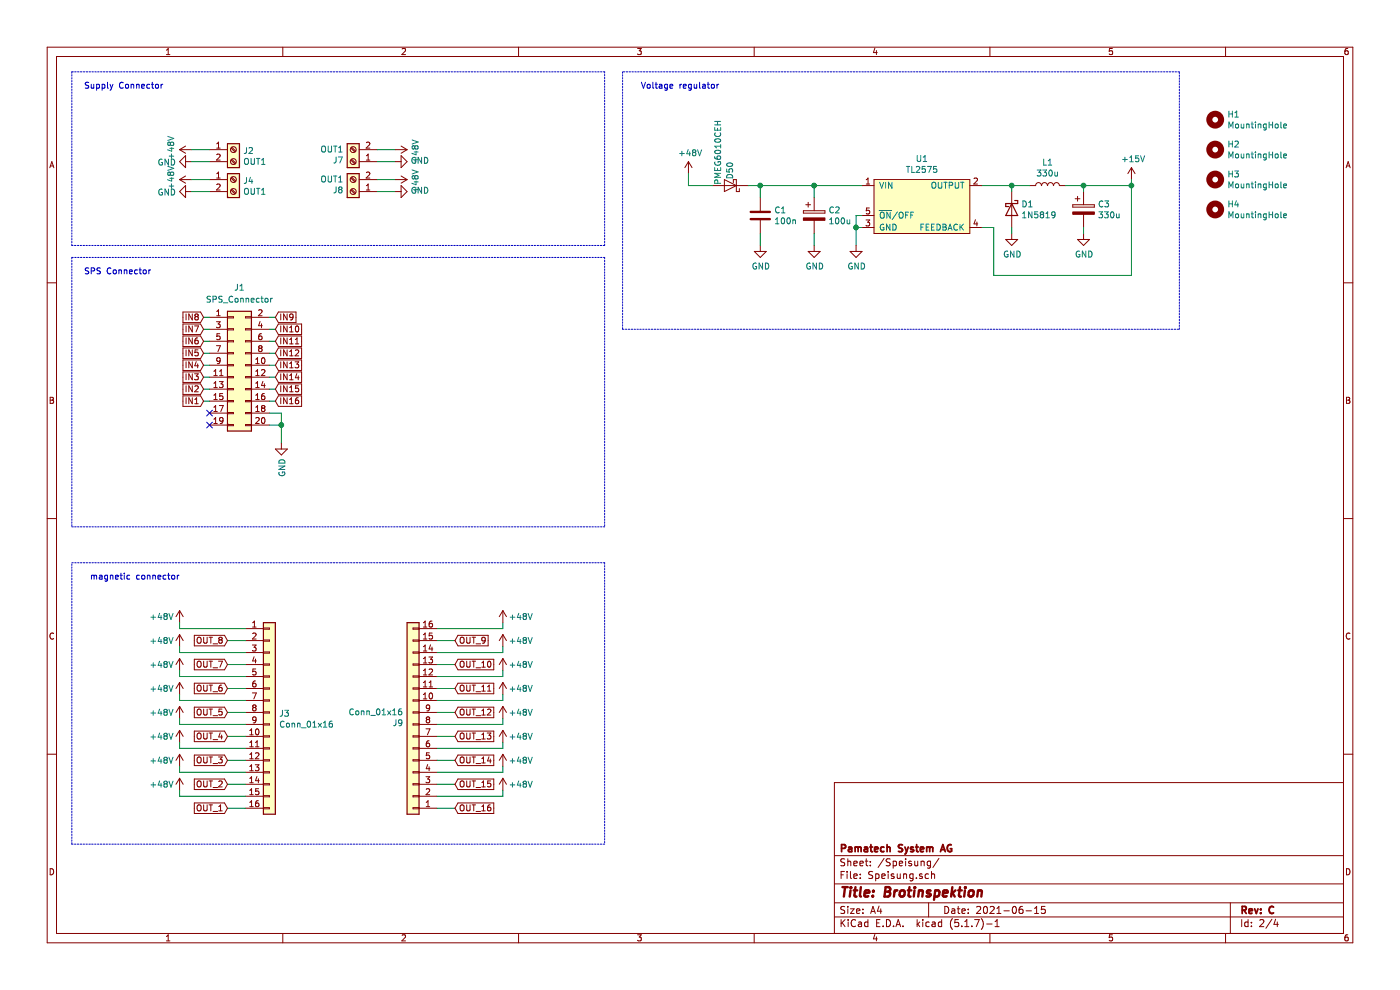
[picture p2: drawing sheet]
EESchema Schematic File Version 4
EELAYER 30 0
EELAYER END
$Descr A4 11693 8268
encoding utf-8
Sheet 2 4
Title "Brotinspektion"
Date "2021-06-15"
Rev "C"
Comp "Pamatech System AG"
Comment1 ""
Comment2 ""
Comment3 ""
Comment4 ""
$EndDescr
$Comp
L MK_Supply:TL2575 U1
U 1 1
P 7700 1700
F 0 "U1" H 7700 2075 50  0000 C CNN
F 1 "TL2575" H 7700 1984 50  0000 C CNN
F 2 "Package_TO_SOT_SMD:TO-263-5_TabPin3" H 7550 1700 50  0001 C CNN
F 3 "" H 7550 1700 50  0001 C CNN
	1    7700 1700
	1    0    0    -1  
$EndComp
$Comp
L power:+48V #PWR0101
U 1 1
P 5750 1450
F 0 "#PWR0101" H 5750 1300 50  0001 C CNN
F 1 "+48V" H 5765 1623 50  0000 C CNN
F 2 "" H 5750 1450 50  0001 C CNN
F 3 "" H 5750 1450 50  0001 C CNN
	1    5750 1450
	1    0    0    -1  
$EndComp
Wire Wire Line
	5750 1450 5750 1550
Wire Wire Line
	6350 1550 6800 1550
$Comp
L Device:C C1
U 1 1
P 6350 1800
F 0 "C1" H 6465 1846 50  0000 L CNN
F 1 "100n" H 6465 1755 50  0000 L CNN
F 2 "Capacitor_SMD:C_1206_3216Metric" H 6388 1650 50  0001 C CNN
F 3 "~" H 6350 1800 50  0001 C CNN
	1    6350 1800
	1    0    0    -1  
$EndComp
Wire Wire Line
	6350 1650 6350 1550
Connection ~ 6350 1550
$Comp
L power:GND #PWR0102
U 1 1
P 6350 2050
F 0 "#PWR0102" H 6350 1800 50  0001 C CNN
F 1 "GND" H 6355 1877 50  0000 C CNN
F 2 "" H 6350 2050 50  0001 C CNN
F 3 "" H 6350 2050 50  0001 C CNN
	1    6350 2050
	1    0    0    -1  
$EndComp
Wire Wire Line
	6350 2050 6350 1950
$Comp
L power:GND #PWR0103
U 1 1
P 7150 2050
F 0 "#PWR0103" H 7150 1800 50  0001 C CNN
F 1 "GND" H 7155 1877 50  0000 C CNN
F 2 "" H 7150 2050 50  0001 C CNN
F 3 "" H 7150 2050 50  0001 C CNN
	1    7150 2050
	1    0    0    -1  
$EndComp
Wire Wire Line
	7200 1900 7150 1900
Wire Wire Line
	7150 1900 7150 2050
Wire Wire Line
	7200 1800 7150 1800
Wire Wire Line
	7150 1800 7150 1900
Connection ~ 7150 1900
$Comp
L Device:CP C2
U 1 1
P 6800 1800
F 0 "C2" H 6918 1846 50  0000 L CNN
F 1 "100u" H 6918 1755 50  0000 L CNN
F 2 "Capacitor_SMD:CP_Elec_10x10" H 6838 1650 50  0001 C CNN
F 3 "~" H 6800 1800 50  0001 C CNN
	1    6800 1800
	1    0    0    -1  
$EndComp
Wire Wire Line
	6800 1650 6800 1550
Connection ~ 6800 1550
Wire Wire Line
	6800 1550 7200 1550
$Comp
L power:GND #PWR0104
U 1 1
P 6800 2050
F 0 "#PWR0104" H 6800 1800 50  0001 C CNN
F 1 "GND" H 6805 1877 50  0000 C CNN
F 2 "" H 6800 2050 50  0001 C CNN
F 3 "" H 6800 2050 50  0001 C CNN
	1    6800 2050
	1    0    0    -1  
$EndComp
Wire Wire Line
	6800 2050 6800 1950
$Comp
L Device:CP C3
U 1 1
P 9050 1750
F 0 "C3" H 9168 1796 50  0000 L CNN
F 1 "330u" H 9168 1705 50  0000 L CNN
F 2 "Capacitor_SMD:CP_Elec_8x10" H 9088 1600 50  0001 C CNN
F 3 "~" H 9050 1750 50  0001 C CNN
	1    9050 1750
	1    0    0    -1  
$EndComp
$Comp
L power:GND #PWR0105
U 1 1
P 9050 1950
F 0 "#PWR0105" H 9050 1700 50  0001 C CNN
F 1 "GND" H 9055 1777 50  0000 C CNN
F 2 "" H 9050 1950 50  0001 C CNN
F 3 "" H 9050 1950 50  0001 C CNN
	1    9050 1950
	1    0    0    -1  
$EndComp
Wire Wire Line
	9050 1950 9050 1900
$Comp
L Diode:1N5819 D1
U 1 1
P 8450 1750
F 0 "D1" V 8404 1829 50  0000 L CNN
F 1 "1N5819" V 8495 1829 50  0000 L CNN
F 2 "Diode_SMD:D_SOD-123" H 8450 1575 50  0001 C CNN
F 3 "http://www.vishay.com/docs/88525/1n5817.pdf" H 8450 1750 50  0001 C CNN
	1    8450 1750
	0    1    1    0   
$EndComp
$Comp
L Device:L L1
U 1 1
P 8750 1550
F 0 "L1" V 8940 1550 50  0000 C CNN
F 1 "330u" V 8849 1550 50  0000 C CNN
F 2 "MK_Footprints:L_Bourns_5050" H 8750 1550 50  0001 C CNN
F 3 "~" H 8750 1550 50  0001 C CNN
	1    8750 1550
	0    -1   -1   0   
$EndComp
$Comp
L power:GND #PWR0106
U 1 1
P 8450 1950
F 0 "#PWR0106" H 8450 1700 50  0001 C CNN
F 1 "GND" H 8455 1777 50  0000 C CNN
F 2 "" H 8450 1950 50  0001 C CNN
F 3 "" H 8450 1950 50  0001 C CNN
	1    8450 1950
	1    0    0    -1  
$EndComp
Wire Wire Line
	8450 1950 8450 1900
Wire Wire Line
	8600 1550 8450 1550
Wire Wire Line
	8450 1600 8450 1550
Connection ~ 8450 1550
Wire Wire Line
	8450 1550 8200 1550
Wire Wire Line
	8900 1550 9050 1550
Wire Wire Line
	9050 1550 9050 1600
Wire Wire Line
	9050 1550 9450 1550
Wire Wire Line
	9450 1550 9450 2300
Wire Wire Line
	9450 2300 8300 2300
Wire Wire Line
	8300 2300 8300 1900
Wire Wire Line
	8300 1900 8200 1900
Connection ~ 9050 1550
Wire Wire Line
	9450 1500 9450 1550
Connection ~ 9450 1550
$Comp
L Connector:Screw_Terminal_01x02 J?
U 1 1
P 1950 1250
AR Path="/602A90B4/604A822C" Ref="J?"  Part="1" 
AR Path="/602A7DDC/604A822C" Ref="J2"  Part="1" 
F 0 "J2" H 2030 1242 50  0000 L CNN
F 1 "OUT1" H 2030 1151 50  0000 L CNN
F 2 "MK_Footprints:SPTAF_2" H 1950 1250 50  0001 C CNN
F 3 "~" H 1950 1250 50  0001 C CNN
	1    1950 1250
	1    0    0    -1  
$EndComp
$Comp
L Connector:Screw_Terminal_01x02 J?
U 1 1
P 1950 1500
AR Path="/602A90B4/604A846A" Ref="J?"  Part="1" 
AR Path="/602A7DDC/604A846A" Ref="J4"  Part="1" 
F 0 "J4" H 2030 1492 50  0000 L CNN
F 1 "OUT1" H 2030 1401 50  0000 L CNN
F 2 "MK_Footprints:SPTAF_2" H 1950 1500 50  0001 C CNN
F 3 "~" H 1950 1500 50  0001 C CNN
	1    1950 1500
	1    0    0    -1  
$EndComp
$Comp
L Connector:Screw_Terminal_01x02 J?
U 1 1
P 2950 1600
AR Path="/602A90B4/604A88BF" Ref="J?"  Part="1" 
AR Path="/602A7DDC/604A88BF" Ref="J8"  Part="1" 
F 0 "J8" H 3030 1592 50  0000 L CNN
F 1 "OUT1" H 3030 1501 50  0000 L CNN
F 2 "MK_Footprints:SPTAF_2" H 2950 1600 50  0001 C CNN
F 3 "~" H 2950 1600 50  0001 C CNN
	1    2950 1600
	-1   0    0    1   
$EndComp
$Comp
L Connector:Screw_Terminal_01x02 J?
U 1 1
P 2950 1350
AR Path="/602A90B4/604A8BE9" Ref="J?"  Part="1" 
AR Path="/602A7DDC/604A8BE9" Ref="J7"  Part="1" 
F 0 "J7" H 3030 1342 50  0000 L CNN
F 1 "OUT1" H 3030 1251 50  0000 L CNN
F 2 "MK_Footprints:SPTAF_2" H 2950 1350 50  0001 C CNN
F 3 "~" H 2950 1350 50  0001 C CNN
	1    2950 1350
	-1   0    0    1   
$EndComp
$Comp
L power:GND #PWR0114
U 1 1
P 1600 1350
F 0 "#PWR0114" H 1600 1100 50  0001 C CNN
F 1 "GND" V 1605 1222 50  0000 R CNN
F 2 "" H 1600 1350 50  0001 C CNN
F 3 "" H 1600 1350 50  0001 C CNN
	1    1600 1350
	0    1    1    0   
$EndComp
Wire Wire Line
	1600 1350 1750 1350
$Comp
L power:GND #PWR0115
U 1 1
P 1600 1600
F 0 "#PWR0115" H 1600 1350 50  0001 C CNN
F 1 "GND" V 1605 1472 50  0000 R CNN
F 2 "" H 1600 1600 50  0001 C CNN
F 3 "" H 1600 1600 50  0001 C CNN
	1    1600 1600
	0    1    1    0   
$EndComp
Wire Wire Line
	1600 1600 1750 1600
$Comp
L power:GND #PWR0116
U 1 1
P 3300 1600
F 0 "#PWR0116" H 3300 1350 50  0001 C CNN
F 1 "GND" V 3305 1472 50  0000 R CNN
F 2 "" H 3300 1600 50  0001 C CNN
F 3 "" H 3300 1600 50  0001 C CNN
	1    3300 1600
	0    -1   -1   0   
$EndComp
Wire Wire Line
	3300 1600 3150 1600
$Comp
L power:GND #PWR0117
U 1 1
P 3300 1350
F 0 "#PWR0117" H 3300 1100 50  0001 C CNN
F 1 "GND" V 3305 1222 50  0000 R CNN
F 2 "" H 3300 1350 50  0001 C CNN
F 3 "" H 3300 1350 50  0001 C CNN
	1    3300 1350
	0    -1   -1   0   
$EndComp
Wire Wire Line
	3300 1350 3150 1350
$Comp
L power:+48V #PWR0122
U 1 1
P 1600 1500
F 0 "#PWR0122" H 1600 1350 50  0001 C CNN
F 1 "+48V" H 1615 1673 50  0000 C CNN
F 2 "" H 1600 1500 50  0001 C CNN
F 3 "" H 1600 1500 50  0001 C CNN
	1    1600 1500
	0    -1   -1   0   
$EndComp
Wire Wire Line
	1600 1500 1750 1500
$Comp
L power:+48V #PWR0123
U 1 1
P 1600 1250
F 0 "#PWR0123" H 1600 1100 50  0001 C CNN
F 1 "+48V" H 1615 1423 50  0000 C CNN
F 2 "" H 1600 1250 50  0001 C CNN
F 3 "" H 1600 1250 50  0001 C CNN
	1    1600 1250
	0    -1   -1   0   
$EndComp
Wire Wire Line
	1600 1250 1750 1250
$Comp
L power:+48V #PWR0124
U 1 1
P 3300 1250
F 0 "#PWR0124" H 3300 1100 50  0001 C CNN
F 1 "+48V" H 3315 1423 50  0000 C CNN
F 2 "" H 3300 1250 50  0001 C CNN
F 3 "" H 3300 1250 50  0001 C CNN
	1    3300 1250
	0    1    1    0   
$EndComp
Wire Wire Line
	3300 1250 3150 1250
$Comp
L power:+48V #PWR0125
U 1 1
P 3300 1500
F 0 "#PWR0125" H 3300 1350 50  0001 C CNN
F 1 "+48V" H 3315 1673 50  0000 C CNN
F 2 "" H 3300 1500 50  0001 C CNN
F 3 "" H 3300 1500 50  0001 C CNN
	1    3300 1500
	0    1    1    0   
$EndComp
Wire Wire Line
	3300 1500 3150 1500
$Comp
L Diode:PMEG6010CEH D?
U 1 1
P 6100 1550
AR Path="/602A90B4/6065A08A" Ref="D?"  Part="1" 
AR Path="/602A7DDC/6065A08A" Ref="D50"  Part="1" 
F 0 "D50" V 6100 1350 50  0000 L CNN
F 1 "PMEG6010CEH" V 6200 1000 50  0000 L CNN
F 2 "MK_Footprints:D_SOD_128_2" H 6100 1375 50  0001 C CNN
F 3 "https://assets.nexperia.com/documents/data-sheet/PMEG6010CEH_PMEG6010CEJ.pdf" H 6100 1550 50  0001 C CNN
	1    6100 1550
	-1   0    0    1   
$EndComp
Wire Wire Line
	6250 1550 6350 1550
Wire Wire Line
	5950 1550 5750 1550
$Comp
L Connector_Generic:Conn_02x10_Odd_Even J1
U 1 1
P 1950 3050
F 0 "J1" H 2000 3700 50  0000 C CNN
F 1 "SPS_Connector" H 2000 3600 50  0000 C CNN
F 2 "MK_Footprints:PinHeader_2x10_P2.54mm_61202022021" H 1950 3050 50  0001 C CNN
F 3 "~" H 1950 3050 50  0001 C CNN
	1    1950 3050
	1    0    0    -1  
$EndComp
Text GLabel 1700 3350 0    50   Input ~ 0
IN1
Text GLabel 1700 3250 0    50   Input ~ 0
IN2
Text GLabel 1700 3150 0    50   Input ~ 0
IN3
Text GLabel 1700 3050 0    50   Input ~ 0
IN4
Text GLabel 1700 2950 0    50   Input ~ 0
IN5
Text GLabel 1700 2850 0    50   Input ~ 0
IN6
Text GLabel 1700 2750 0    50   Input ~ 0
IN7
Text GLabel 1700 2650 0    50   Input ~ 0
IN8
Text GLabel 2300 2650 2    50   Input ~ 0
IN9
Text GLabel 2300 2750 2    50   Input ~ 0
IN10
Text GLabel 2300 2850 2    50   Input ~ 0
IN11
Text GLabel 2300 2950 2    50   Input ~ 0
IN12
Text GLabel 2300 3050 2    50   Input ~ 0
IN13
Text GLabel 2300 3150 2    50   Input ~ 0
IN14
Text GLabel 2300 3250 2    50   Input ~ 0
IN15
Text GLabel 2300 3350 2    50   Input ~ 0
IN16
Wire Wire Line
	1700 3350 1750 3350
Wire Wire Line
	1700 3250 1750 3250
Wire Wire Line
	1700 3150 1750 3150
Wire Wire Line
	1700 3050 1750 3050
Wire Wire Line
	1700 2950 1750 2950
Wire Wire Line
	1700 2850 1750 2850
Wire Wire Line
	1700 2750 1750 2750
Wire Wire Line
	1700 2650 1750 2650
Wire Wire Line
	2250 2650 2300 2650
Wire Wire Line
	2250 2750 2300 2750
Wire Wire Line
	2250 2850 2300 2850
Wire Wire Line
	2250 2950 2300 2950
Wire Wire Line
	2250 3050 2300 3050
Wire Wire Line
	2250 3150 2300 3150
Wire Wire Line
	2250 3250 2300 3250
Wire Wire Line
	2250 3350 2300 3350
$Comp
L Mechanical:MountingHole H1
U 1 1
P 10150 1000
F 0 "H1" H 10250 1046 50  0000 L CNN
F 1 "MountingHole" H 10250 955 50  0000 L CNN
F 2 "MountingHole:MountingHole_4.3mm_M4" H 10150 1000 50  0001 C CNN
F 3 "~" H 10150 1000 50  0001 C CNN
	1    10150 1000
	1    0    0    -1  
$EndComp
$Comp
L Mechanical:MountingHole H2
U 1 1
P 10150 1250
F 0 "H2" H 10250 1296 50  0000 L CNN
F 1 "MountingHole" H 10250 1205 50  0000 L CNN
F 2 "MountingHole:MountingHole_4.3mm_M4" H 10150 1250 50  0001 C CNN
F 3 "~" H 10150 1250 50  0001 C CNN
	1    10150 1250
	1    0    0    -1  
$EndComp
$Comp
L Mechanical:MountingHole H3
U 1 1
P 10150 1500
F 0 "H3" H 10250 1546 50  0000 L CNN
F 1 "MountingHole" H 10250 1455 50  0000 L CNN
F 2 "MountingHole:MountingHole_4.3mm_M4" H 10150 1500 50  0001 C CNN
F 3 "~" H 10150 1500 50  0001 C CNN
	1    10150 1500
	1    0    0    -1  
$EndComp
$Comp
L Mechanical:MountingHole H4
U 1 1
P 10150 1750
F 0 "H4" H 10250 1796 50  0000 L CNN
F 1 "MountingHole" H 10250 1705 50  0000 L CNN
F 2 "MountingHole:MountingHole_4.3mm_M4" H 10150 1750 50  0001 C CNN
F 3 "~" H 10150 1750 50  0001 C CNN
	1    10150 1750
	1    0    0    -1  
$EndComp
$Comp
L power:GND #PWR0216
U 1 1
P 2350 3700
F 0 "#PWR0216" H 2350 3450 50  0001 C CNN
F 1 "GND" V 2355 3572 50  0000 R CNN
F 2 "" H 2350 3700 50  0001 C CNN
F 3 "" H 2350 3700 50  0001 C CNN
	1    2350 3700
	1    0    0    -1  
$EndComp
Wire Wire Line
	2250 3450 2350 3450
Wire Wire Line
	2350 3450 2350 3550
Wire Wire Line
	2250 3550 2350 3550
Connection ~ 2350 3550
Wire Wire Line
	2350 3550 2350 3700
NoConn ~ 1750 3450
NoConn ~ 1750 3550
$Comp
L Connector_Generic:Conn_01x16 J3
U 1 1
P 2250 5950
F 0 "J3" H 2330 5942 50  0000 L CNN
F 1 "Conn_01x16" H 2330 5851 50  0000 L CNN
F 2 "Connector_Phoenix_MSTB:PhoenixContact_MSTBA_2,5_16-G-5,08_1x16_P5.08mm_Horizontal" H 2250 5950 50  0001 C CNN
F 3 "~" H 2250 5950 50  0001 C CNN
	1    2250 5950
	1    0    0    -1  
$EndComp
$Comp
L Connector_Generic:Conn_01x16 J9
U 1 1
P 3450 6050
F 0 "J9" H 3530 6042 50  0000 L CNN
F 1 "Conn_01x16" H 3530 5951 50  0000 L CNN
F 2 "Connector_Phoenix_MSTB:PhoenixContact_MSTBA_2,5_16-G-5,08_1x16_P5.08mm_Horizontal" H 3450 6050 50  0001 C CNN
F 3 "~" H 3450 6050 50  0001 C CNN
	1    3450 6050
	-1   0    0    1   
$EndComp
Wire Wire Line
	2050 6750 1900 6750
Text GLabel 1900 6750 0    50   Input ~ 0
OUT_1
Wire Wire Line
	2050 6650 1500 6650
Wire Wire Line
	1500 6650 1500 6600
$Comp
L power:+48V #PWR0249
U 1 1
P 1500 6600
F 0 "#PWR0249" H 1500 6450 50  0001 C CNN
F 1 "+48V" H 1350 6650 50  0000 C CNN
F 2 "" H 1500 6600 50  0001 C CNN
F 3 "" H 1500 6600 50  0001 C CNN
	1    1500 6600
	1    0    0    -1  
$EndComp
Wire Wire Line
	2050 6550 1900 6550
Text GLabel 1900 6550 0    50   Input ~ 0
OUT_2
Wire Wire Line
	2050 6450 1500 6450
Wire Wire Line
	1500 6450 1500 6400
$Comp
L power:+48V #PWR0250
U 1 1
P 1500 6400
F 0 "#PWR0250" H 1500 6250 50  0001 C CNN
F 1 "+48V" H 1350 6450 50  0000 C CNN
F 2 "" H 1500 6400 50  0001 C CNN
F 3 "" H 1500 6400 50  0001 C CNN
	1    1500 6400
	1    0    0    -1  
$EndComp
Wire Wire Line
	2050 6350 1900 6350
Text GLabel 1900 6350 0    50   Input ~ 0
OUT_3
Wire Wire Line
	2050 6250 1500 6250
Wire Wire Line
	1500 6250 1500 6200
$Comp
L power:+48V #PWR0251
U 1 1
P 1500 6200
F 0 "#PWR0251" H 1500 6050 50  0001 C CNN
F 1 "+48V" H 1350 6250 50  0000 C CNN
F 2 "" H 1500 6200 50  0001 C CNN
F 3 "" H 1500 6200 50  0001 C CNN
	1    1500 6200
	1    0    0    -1  
$EndComp
Wire Wire Line
	2050 6150 1900 6150
Text GLabel 1900 6150 0    50   Input ~ 0
OUT_4
Wire Wire Line
	2050 6050 1500 6050
Wire Wire Line
	1500 6050 1500 6000
$Comp
L power:+48V #PWR0252
U 1 1
P 1500 6000
F 0 "#PWR0252" H 1500 5850 50  0001 C CNN
F 1 "+48V" H 1350 6050 50  0000 C CNN
F 2 "" H 1500 6000 50  0001 C CNN
F 3 "" H 1500 6000 50  0001 C CNN
	1    1500 6000
	1    0    0    -1  
$EndComp
Wire Wire Line
	2050 5950 1900 5950
Text GLabel 1900 5950 0    50   Input ~ 0
OUT_5
Wire Wire Line
	2050 5850 1500 5850
Wire Wire Line
	1500 5850 1500 5800
$Comp
L power:+48V #PWR0253
U 1 1
P 1500 5800
F 0 "#PWR0253" H 1500 5650 50  0001 C CNN
F 1 "+48V" H 1350 5850 50  0000 C CNN
F 2 "" H 1500 5800 50  0001 C CNN
F 3 "" H 1500 5800 50  0001 C CNN
	1    1500 5800
	1    0    0    -1  
$EndComp
Wire Wire Line
	2050 5750 1900 5750
Text GLabel 1900 5750 0    50   Input ~ 0
OUT_6
Wire Wire Line
	2050 5650 1500 5650
Wire Wire Line
	1500 5650 1500 5600
$Comp
L power:+48V #PWR0254
U 1 1
P 1500 5600
F 0 "#PWR0254" H 1500 5450 50  0001 C CNN
F 1 "+48V" H 1350 5650 50  0000 C CNN
F 2 "" H 1500 5600 50  0001 C CNN
F 3 "" H 1500 5600 50  0001 C CNN
	1    1500 5600
	1    0    0    -1  
$EndComp
Wire Wire Line
	2050 5550 1900 5550
Text GLabel 1900 5550 0    50   Input ~ 0
OUT_7
Wire Wire Line
	2050 5450 1500 5450
Wire Wire Line
	1500 5450 1500 5400
$Comp
L power:+48V #PWR0255
U 1 1
P 1500 5400
F 0 "#PWR0255" H 1500 5250 50  0001 C CNN
F 1 "+48V" H 1350 5450 50  0000 C CNN
F 2 "" H 1500 5400 50  0001 C CNN
F 3 "" H 1500 5400 50  0001 C CNN
	1    1500 5400
	1    0    0    -1  
$EndComp
Wire Wire Line
	2050 5350 1900 5350
Text GLabel 1900 5350 0    50   Input ~ 0
OUT_8
Wire Wire Line
	2050 5250 1500 5250
Wire Wire Line
	1500 5250 1500 5200
$Comp
L power:+48V #PWR0256
U 1 1
P 1500 5200
F 0 "#PWR0256" H 1500 5050 50  0001 C CNN
F 1 "+48V" H 1350 5250 50  0000 C CNN
F 2 "" H 1500 5200 50  0001 C CNN
F 3 "" H 1500 5200 50  0001 C CNN
	1    1500 5200
	1    0    0    -1  
$EndComp
Wire Wire Line
	3650 6750 3800 6750
Text GLabel 3800 6750 2    50   Input ~ 0
OUT_16
Wire Wire Line
	3650 6650 4200 6650
Wire Wire Line
	4200 6650 4200 6600
$Comp
L power:+48V #PWR0111
U 1 1
P 4200 6600
F 0 "#PWR0111" H 4200 6450 50  0001 C CNN
F 1 "+48V" H 4050 6650 50  0000 C CNN
F 2 "" H 4200 6600 50  0001 C CNN
F 3 "" H 4200 6600 50  0001 C CNN
	1    4200 6600
	-1   0    0    -1  
$EndComp
Wire Wire Line
	3650 6550 3800 6550
Text GLabel 3800 6550 2    50   Input ~ 0
OUT_15
Wire Wire Line
	3650 6450 4200 6450
Wire Wire Line
	4200 6450 4200 6400
$Comp
L power:+48V #PWR0141
U 1 1
P 4200 6400
F 0 "#PWR0141" H 4200 6250 50  0001 C CNN
F 1 "+48V" H 4050 6450 50  0000 C CNN
F 2 "" H 4200 6400 50  0001 C CNN
F 3 "" H 4200 6400 50  0001 C CNN
	1    4200 6400
	-1   0    0    -1  
$EndComp
Wire Wire Line
	3650 6350 3800 6350
Text GLabel 3800 6350 2    50   Input ~ 0
OUT_14
Wire Wire Line
	3650 6250 4200 6250
Wire Wire Line
	4200 6250 4200 6200
$Comp
L power:+48V #PWR0257
U 1 1
P 4200 6200
F 0 "#PWR0257" H 4200 6050 50  0001 C CNN
F 1 "+48V" H 4050 6250 50  0000 C CNN
F 2 "" H 4200 6200 50  0001 C CNN
F 3 "" H 4200 6200 50  0001 C CNN
	1    4200 6200
	-1   0    0    -1  
$EndComp
Wire Wire Line
	3650 6150 3800 6150
Text GLabel 3800 6150 2    50   Input ~ 0
OUT_13
Wire Wire Line
	3650 6050 4200 6050
Wire Wire Line
	4200 6050 4200 6000
$Comp
L power:+48V #PWR0258
U 1 1
P 4200 6000
F 0 "#PWR0258" H 4200 5850 50  0001 C CNN
F 1 "+48V" H 4050 6050 50  0000 C CNN
F 2 "" H 4200 6000 50  0001 C CNN
F 3 "" H 4200 6000 50  0001 C CNN
	1    4200 6000
	-1   0    0    -1  
$EndComp
Wire Wire Line
	3650 5950 3800 5950
Text GLabel 3800 5950 2    50   Input ~ 0
OUT_12
Wire Wire Line
	3650 5850 4200 5850
Wire Wire Line
	4200 5850 4200 5800
$Comp
L power:+48V #PWR0259
U 1 1
P 4200 5800
F 0 "#PWR0259" H 4200 5650 50  0001 C CNN
F 1 "+48V" H 4050 5850 50  0000 C CNN
F 2 "" H 4200 5800 50  0001 C CNN
F 3 "" H 4200 5800 50  0001 C CNN
	1    4200 5800
	-1   0    0    -1  
$EndComp
Wire Wire Line
	3650 5750 3800 5750
Text GLabel 3800 5750 2    50   Input ~ 0
OUT_11
Wire Wire Line
	3650 5650 4200 5650
Wire Wire Line
	4200 5650 4200 5600
$Comp
L power:+48V #PWR0260
U 1 1
P 4200 5600
F 0 "#PWR0260" H 4200 5450 50  0001 C CNN
F 1 "+48V" H 4050 5650 50  0000 C CNN
F 2 "" H 4200 5600 50  0001 C CNN
F 3 "" H 4200 5600 50  0001 C CNN
	1    4200 5600
	-1   0    0    -1  
$EndComp
Wire Wire Line
	3650 5550 3800 5550
Text GLabel 3800 5550 2    50   Input ~ 0
OUT_10
Wire Wire Line
	3650 5450 4200 5450
Wire Wire Line
	4200 5450 4200 5400
$Comp
L power:+48V #PWR0261
U 1 1
P 4200 5400
F 0 "#PWR0261" H 4200 5250 50  0001 C CNN
F 1 "+48V" H 4050 5450 50  0000 C CNN
F 2 "" H 4200 5400 50  0001 C CNN
F 3 "" H 4200 5400 50  0001 C CNN
	1    4200 5400
	-1   0    0    -1  
$EndComp
Wire Wire Line
	3650 5350 3800 5350
Text GLabel 3800 5350 2    50   Input ~ 0
OUT_9
Wire Wire Line
	3650 5250 4200 5250
Wire Wire Line
	4200 5250 4200 5200
$Comp
L power:+48V #PWR0262
U 1 1
P 4200 5200
F 0 "#PWR0262" H 4200 5050 50  0001 C CNN
F 1 "+48V" H 4050 5250 50  0000 C CNN
F 2 "" H 4200 5200 50  0001 C CNN
F 3 "" H 4200 5200 50  0001 C CNN
	1    4200 5200
	-1   0    0    -1  
$EndComp
Wire Notes Line
	600  600  5050 600 
Wire Notes Line
	5050 2050 600  2050
Text Notes 700  750  0    50   ~ 0
Supply Connector
Wire Notes Line
	600  4400 5050 4400
Wire Notes Line
	600  2150 5050 2150
Wire Notes Line
	600  2150 600  4400
Wire Notes Line
	5050 2150 5050 4400
Wire Notes Line
	5050 2050 5050 600 
Wire Notes Line
	600  600  600  2050
Text Notes 700  2300 0    50   ~ 0
SPS Connector
Wire Notes Line
	600  4700 5050 4700
Wire Notes Line
	5050 4700 5050 7050
Wire Notes Line
	5050 7050 600  7050
Wire Notes Line
	600  7050 600  4700
Text Notes 750  4850 0    50   ~ 0
magnetic connector
Wire Notes Line
	5200 600  5200 2750
Wire Notes Line
	5200 2750 9850 2750
Wire Notes Line
	9850 2750 9850 600 
Wire Notes Line
	9850 600  5200 600 
Text Notes 5350 750  0    50   ~ 0
Voltage regulator
$Comp
L power:+15V #PWR?
U 1 1
P 9450 1500
F 0 "#PWR?" H 9450 1350 50  0001 C CNN
F 1 "+15V" H 9465 1673 50  0000 C CNN
F 2 "" H 9450 1500 50  0001 C CNN
F 3 "" H 9450 1500 50  0001 C CNN
	1    9450 1500
	1    0    0    -1  
$EndComp
$EndSCHEMATC
